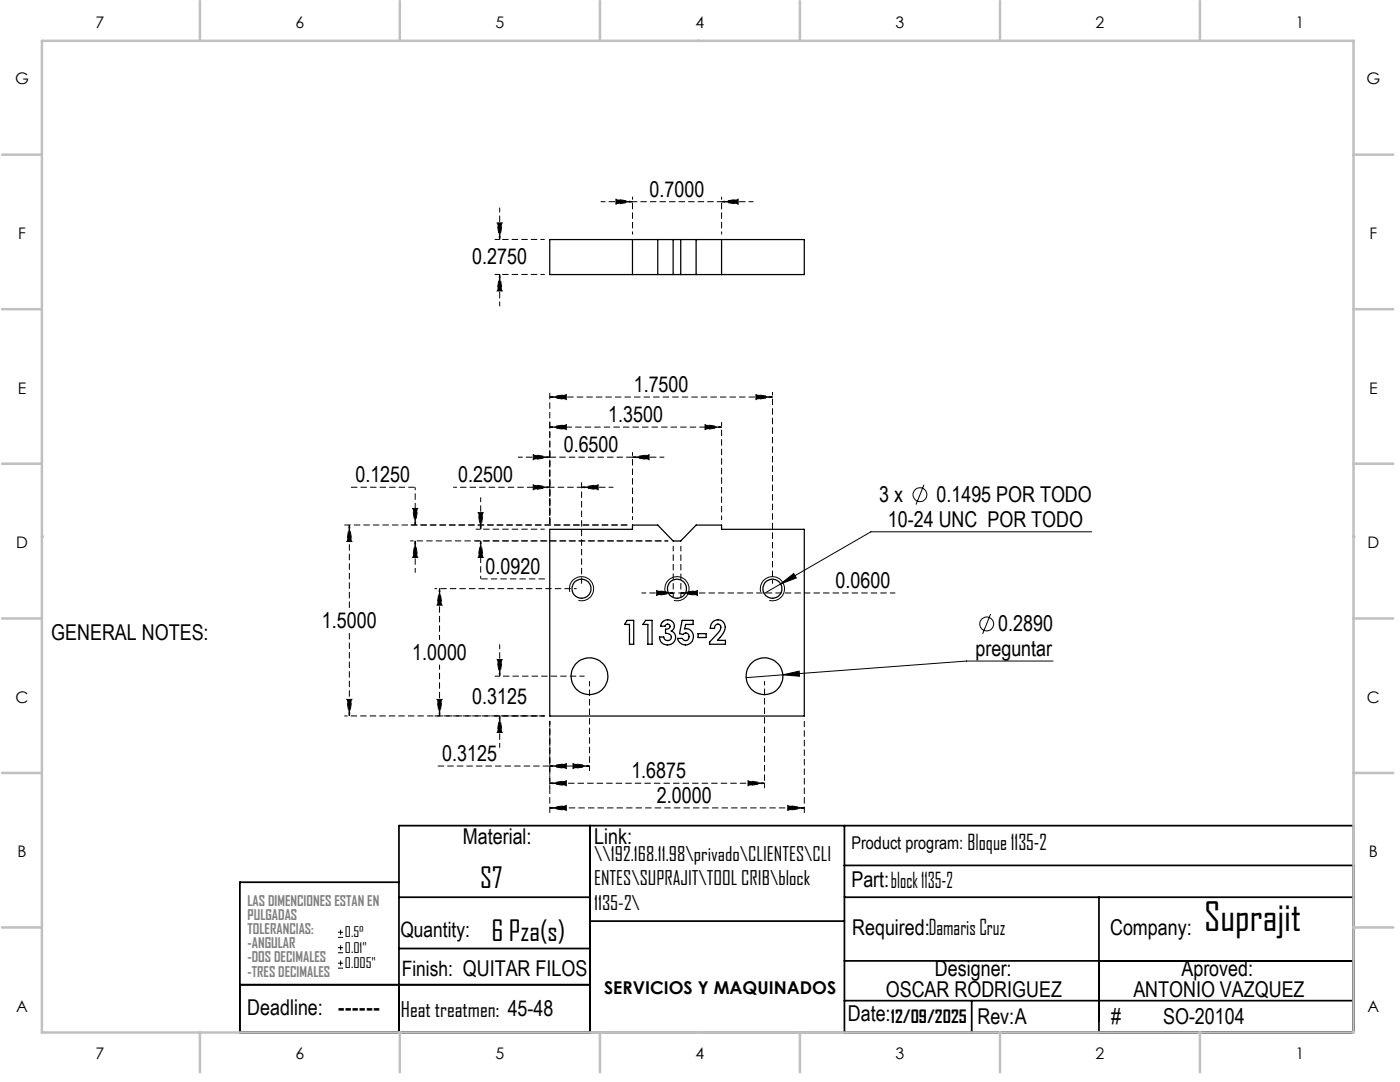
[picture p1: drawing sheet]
<svg xmlns="http://www.w3.org/2000/svg" width="279mm" height="216mm" viewBox="0 0 279 216" stroke-linecap="round" stroke-linejoin="round" font-family="sans-serif">
<g fill="none" stroke="#000" stroke-width=".25">
<path d="M109.7 47.8h50.8v7h-50.8zM126.2 47.8v7M131.3 47.8v7M134.3 47.8v7M135.9 47.8v7M138.9 47.8v7M144 47.8v7M109.7 105.6h16.5v-.8h5.1l3 3.1h1.6l3-3.1h5.1v.8h16.5v37.3h-50.8zM125.2 123.8h1.3v4.8h-.9v-4h-1zM128.8 123.8h1.3v4.8h-.8v-4h-1zM132.2 124.1a1.29 1.29 0 0 1 1.9-.2 1.29 1.29 0 0 1 .1 1.9l-.3 .1a1.49 1.49 0 0 1 .8 2 1.49 1.49 0 0 1-2 .7 1.45 1.45 0 0 1-1.1-1.5h.9a.75 .75 0 0 0 .7 .8 .75 .75 0 0 0 .8-.7 .75 .75 0 0 0-.8-.8h-.4v-.8a.6 .6 0 0 0 .8-.2 .6 .6 0 0 0 0-.8l-.4-.1-.3 .2-.2 .3h-.9zM136.1 123.8h2.2v.8h-1.5l-.2 .9a1.6 1.6 0 0 1 1.8 1.4 1.6 1.6 0 0 1-1.4 1.7 1.6 1.6 0 0 1-1.8-1.2h1a.72 .72 0 0 0 .9 .3 .72 .72 0 0 0 .4-.9 .72 .72 0 0 0-1-.4l-.2 .2-.7-.2z"/>
<path d="M139.3 126.4h1.6v.8h-1.6zM142.3 124.1a1.49 1.49 0 0 1 2-.1 1.49 1.49 0 0 1 .2 2l-1.3 1.8h1.6v.8h-3.2v-.5l1.4-1.5a1.43 1.43 0 0 0 .7-1.9 .67 .67 0 0 0-.8 0 .67 .67 0 0 0-.3 .7h-.9l.3-.9z"/>
<circle cx="116.1" cy="117.5" r="1.91"/>
<circle cx="135.1" cy="117.5" r="1.91"/>
<circle cx="154.2" cy="117.5" r="1.91"/>
<circle cx="117.7" cy="134.9" r="3.7"/>
<circle cx="152.6" cy="134.9" r="3.7"/>
</g>
<g fill="none" stroke="#000" stroke-width=".2">
<path d="M184.4 96.7l-1.6 4M113.7 118.1a2.42 2.42 0 0 1 2.2-3 2.42 2.42 0 0 1 2.6 2.6 2.42 2.42 0 0 1-3.1 2.1M132.8 118.1a2.42 2.42 0 0 1 2.1-3 2.42 2.42 0 0 1 2.6 2.6 2.42 2.42 0 0 1-3 2.1M151.8 118.1a2.42 2.42 0 0 1 2.2-3 2.42 2.42 0 0 1 2.6 2.6 2.42 2.42 0 0 1-3.1 2.1M155.8 116.5l2.6-2.1 .5 .9zM155.8 116.5l-3.3 1.9M217.9 106.1h-44.1l-18 10.4M156.2 134.7l3.3-.8 .1 1zM156.2 134.7l-7.3 .5M197.7 122.5l-1.6 4M210.1 131.9h-17.2l-36.7 2.8M67.5 187h1"/>
<path d="M67.5 186h1M67.5 190.1h1M67.5 189.1h1M67.5 193.2h1M67.5 192.2h1M68 185.5v1M68 188.6v1M68 191.7v1"/>
<circle cx="183.6" cy="98.7" r="1.39"/>
<circle cx="196.9" cy="124.5" r="1.38"/>
</g>
<g fill="none" stroke="#000" stroke-width=".2" stroke-dasharray="1.3 .6" stroke-dashoffset=".6" stroke-linecap="butt">
<path d="M99.7 47.8l-.5-3.3h1l-.5 3.3M99.7 54.8l.5 3.3h-1l.5-3.3M126.2 40.2l-3.3 .6v-1.1l3.3 .5M144 40.2l3.3-.5v1.1l-3.3-.6M109.7 79.2l3.3-.5v1l-3.3-.5M154.2 79.2l-3.3 .5v-1l3.3 .5M109.7 97.2l-3.3 .5v-1l3.3 .5M109.7 91.2l-3.3 .5v-1l3.3 .5M109.7 85.2l3.3-.5v1l-3.3-.5M109.7 85.2h34.3M116.1 97.2l3.3-.5v1l-3.3-.5M126.2 91.2l3.3-.5v1l-3.3-.5"/>
<path d="M144 85.2l-3.3 .5v-1l3.3 .5M69.7 104.8l.5 3.3h-1l.5-3.3M82.9 107.9l.5 3.3h-1l.5-3.3M82.9 104.8l-.5-3.3h1l-.5 3.3M87.7 117.5l.5 3.3h-1l.5-3.3M95.9 107.9l.5 3.3h-1l.5-3.3M95.9 105.6l-.5-3.3h1l-.5 3.3M133.4 107.9h-51.5M134.4 118.3l-3.3 .5v-1l3.3 .5M135.9 118.3l3.3-.5v1l-3.3-.5M154.2 116.5v-38.3M99.7 134.9l-.5-3.3h1l-.5 3.3"/>
<path d="M69.7 142.9l-.5-3.3h1l-.5 3.3M87.7 142.9l-.5-3.3h1l-.5 3.3M99.7 142.9l.5 3.3h-1l.5-3.3M108.7 142.9h-40M109.7 152.9l3.3-.6v1.1l-3.3-.5M109.7 156.3l3.3-.5v1l-3.3-.5M109.7 143.9v13.4M117.7 152.9l-3.3 .5v-1.1l3.3 .6M152.6 156.3l-3.3 .5v-1l3.3 .5M109.7 161.2l3.3-.5v1l-3.3-.5M160.5 161.2l-3.3 .5v-1l3.3 .5"/>
</g>
<g fill="none" stroke="#000" stroke-width=".2" stroke-dasharray="1.3 .6" stroke-dashoffset=".3" stroke-linecap="butt">
<path d="M99.7 47.8v-6.4M99.7 54.8v6.3M126.2 40.2h-6.3M126.2 40.2h17.8M144 40.2h6.4M109.7 79.2h44.5M109.7 97.2h6.4M109.7 91.2h-6.3M116.1 97.2h6.3M126.2 91.2h6.4M82.9 107.9v6.4M87.7 117.5v10.2"/>
<path d="M95.9 105.6v-6.4M109.7 104.6v-8.4M134.4 118.3h-6.4M99.7 134.9v-6.3M87.7 142.9v-10.3M99.7 142.9v6.3"/>
</g>
<path d="M109.7 91.2h16.5M69.7 104.8v16.5M109.7 104.6v-20.4M116.1 116.5v-20.3M125.2 104.8h-56.5M69.7 142.9v-16.6M109.7 143.9v18.3M160.5 143.9v18.3M109.7 161.2h50.8" fill="none" stroke="#000" stroke-width=".2" stroke-dasharray="1.3 .6" stroke-linecap="butt"/>
<path d="M109.7 97.2h-19.3M126.2 103.8v-13.6M133.4 107.9h-38.5M109.7 152.9h8" fill="none" stroke="#000" stroke-width=".2" stroke-dasharray="1.3 .6" stroke-dashoffset=".5" stroke-linecap="butt"/>
<path d="M109.7 104.6v-14.4M108.7 142.9h-22" fill="none" stroke="#000" stroke-width=".2" stroke-dasharray="1.3 .6" stroke-dashoffset=".1" stroke-linecap="butt"/>
<path d="M134.4 108.9v10.4M135.9 108.9v10.4M135.9 118.3h42.8M116.7 134.9h-18M117.7 135.9v18M109.7 156.3h42.9" fill="none" stroke="#000" stroke-width=".2" stroke-dasharray="1.3 .6" stroke-dashoffset=".2" stroke-linecap="butt"/>
<path d="M135.9 118.3h-1.5" fill="none" stroke="#000" stroke-width=".2" stroke-dasharray="1.3 .6" stroke-dashoffset=".8" stroke-linecap="butt"/>
<path d="M108.7 47.8h-10M108.7 54.8h-10M108.7 105.6h-13.8M144 103.8v-19.6M152.6 135.9v21.4M108.7 142.9h-10M109.7 143.9v10" fill="none" stroke="#000" stroke-width=".2" stroke-dasharray="1.3 .6" stroke-dashoffset=".4" stroke-linecap="butt"/>
<path d="M109.7 104.6v-26.4" fill="none" stroke="#000" stroke-width=".2" stroke-dasharray="1.3 .6" stroke-dashoffset="-.2" stroke-linecap="butt"/>
<path d="M126.2 46.8v-7.6M144 46.8v-7.6M82.9 97.2v7.6M95.9 115.5v-7.6M115.1 117.5h-28.4" fill="none" stroke="#000" stroke-width=".2" stroke-dasharray="1.3 .6" stroke-dashoffset=".7" stroke-linecap="butt"/>
<path d="M69.9 97.2h13M108.9 115.5h-13M125.2 104.8h-43.3M109.7 152.9h-22.4" fill="none" stroke="#000" stroke-width=".2" stroke-dasharray="1.3 .6" stroke-dashoffset="-.1" stroke-linecap="butt"/>
<g fill="none" stroke="#000" stroke-width=".35">
<path d="M79.6 176h-31.7v30h222.2v-41.3h-190.5v41.3M79.6 179h38.1M117.7 164.7v41.3M168.5 164.7v41.3M168.5 179h101.6M168.5 172.7h101.6M219.3 179v27M47.9 196.5h69.8M79.6 189.3h38.1M117.7 183.8h50.8M168.5 191.7h101.6M168.5 199.7h101.6"/>
<path d="M193.9 199.7v6.3"/>
</g>
<g fill="none" stroke="#c0c0c0" stroke-width=".5">
<path d="M8.4 8.1h261.7v197.9h-261.7zM39.9 .2v7.9M79.8 .2v7.9M119.7 .2v7.9M139.2 8.1h.1M159.6 .2v7.9M199.6 .2v7.9M239.5 .2v7.9M.4 30.9h8M270.1 30.9h8M.4 61.7h8M270.1 61.7h8"/>
<path d="M.4 92.5h8M270.1 92.5h8M8.4 107.1h.1M270.1 107.1h.1M.4 123.4h8M270.1 123.4h8M.4 154.2h8M270.1 154.2h8M.4 185.1h8M270.1 185.1h8M39.9 206v8M79.8 206v8"/>
<path d="M119.7 206v8M139.2 206h.1M159.6 206v8M199.6 206v8M239.5 206v8"/>
</g>
<g fill="#000">
<path d="M99.2 44.5h1l-.5 3.3zM99.7 54.8l.5 3.3h-1zM122.9 39.7l3.3 .5-3.3 .6zM144 40.2l3.3-.5v1.1zM109.7 79.2l3.3-.5v1zM150.9 78.7l3.3 .5-3.3 .5zM106.4 96.7l3.3 .5-3.3 .5zM106.4 90.7l3.3 .5-3.3 .5zM109.7 85.2l3.3-.5v1zM116.1 97.2l3.3-.5v1zM126.2 91.2l3.3-.5v1zM140.7 84.7l3.3 .5-3.3 .5z"/>
<path d="M69.7 104.8l.5 3.3h-1zM82.9 107.9l.5 3.3h-1zM82.4 101.5h1l-.5 3.3zM87.7 117.5l.5 3.3h-1zM95.9 107.9l.5 3.3h-1zM95.4 102.3h1l-.5 3.3zM131.1 117.8l3.3 .5-3.3 .5zM135.9 118.3l3.3-.5v1zM99.2 131.6h1l-.5 3.3zM69.2 139.6h1l-.5 3.3zM87.2 139.6h1l-.5 3.3zM99.7 142.9l.5 3.3h-1z"/>
<path d="M109.7 152.9l3.3-.6v1.1zM109.7 156.3l3.3-.5v1zM114.4 152.3l3.3 .6-3.3 .5zM149.3 155.8l3.3 .5-3.3 .5zM109.7 161.2l3.3-.5v1zM157.2 160.7l3.3 .5-3.3 .5z"/>
<path d="M155.8 116.5l3.1-1.2-.5-.9zM156.2 134.7l3.4 .2-.1-1z"/>
</g>
<text font-size="7.8" x="240.3" y="185.7">Suprajit</text>
<g font-size="5.6">
<text x="95.8" y="177.2">S7</text>
<text x="98.1" y="187.8">6 Pza(s)</text>
</g>
<g font-size="4.4">
<text x="129.6" y="39.3">0.7000</text>
<text x="94.2" y="52.8">0.2750</text>
<text x="126.5" y="78.2">1.7500</text>
<text x="121.4" y="84.2">1.3500</text>
<text x="112.5" y="90.2">0.6500</text>
<text x="70.9" y="96.2">0.1250</text>
<text x="91.4" y="96.2">0.2500</text>
<text x="175.4" y="100.2">3 x</text>
<text x="186.9" y="100.2">0.1495 POR TODO</text>
<text x="177.2" y="105.1">10-24 UNC POR TODO</text>
<text x="96.9" y="114.5">0.0920</text>
<text x="166.7" y="117.3">0.0600</text>
<text x="64.2" y="125.3">1.5000</text>
<text x="199.2" y="126">0.2890</text>
<text x="10.2" y="127.8">GENERAL NOTES:</text>
<text x="82.2" y="131.6">1.0000</text>
<text x="194.7" y="130.9">preguntar</text>
<text x="94.2" y="140.4">0.3125</text>
<text x="88.2" y="151.9">0.3125</text>
<text x="126" y="155.3">1.6875</text>
<text x="131.1" y="160.2">2.0000</text>
<text x="92.4" y="168.3">Material:</text>
<text x="118.6" y="168.3">Link:</text>
<text x="169.9" y="177">Part:block 1135-2</text>
<text x="170.1" y="186.5">Required:Damaris Cruz</text>
<text x="221.5" y="186.5">Company:</text>
<text x="186.6" y="194.7">Designer:</text>
<text x="235.8" y="194.7">Aproved:</text>
<text x="49.3" y="202.6">Deadline: ------</text>
<text x="169.2" y="203.7">Date:</text>
<text x="176.8" y="199">OSCAR RODRIGUEZ</text>
<text x="226.2" y="199">ANTONIO VAZQUEZ</text>
<text x="195.1" y="204.4">Rev:A</text>
<text x="221.8" y="204.4">#</text>
<text x="232.1" y="204.4">SO-20104</text>
</g>
<g font-size="4.2">
<text x="193.1" y="169.5">Bloque 1135-2</text>
<text x="79.9" y="186.9">Quantity:</text>
<text x="80.2" y="194.7">Finish: QUITAR FILOS</text>
<text x="80" y="202.9">Heat treatmen: 45-48</text>
</g>
<g font-size="3.9">
<text x="118.6" y="171.8">\\192.168.11.98\privado\CLIENTES\CLI</text>
<text x="118.6" y="176.7">ENTES\SUPRAJIT\TOOL CRIB\block</text>
<text x="118.6" y="181.5">1135-2\</text>
</g>
<g font-size="3.5">
<text x="169.9" y="169.5">Product program:</text>
<text x="120.6" y="198.4">SERVICIOS Y MAQUINADOS</text>
<text x="177.8" y="204.2">12/09/2025</text>
</g>
<g font-size="3.2">
<text x="19.1" y="5.6">7</text>
<text x="59" y="5.6">6</text>
<text x="98.9" y="5.6">5</text>
<text x="138.8" y="5.6">4</text>
<text x="178.7" y="5.6">3</text>
<text x="218.6" y="5.6">2</text>
<text x="258.6" y="5.6">1</text>
<text x="3" y="16.8">G</text>
<text x="272.7" y="16.8">G</text>
<text x="3.6" y="47.7">F</text>
<text x="273.3" y="47.7">F</text>
<text x="3.6" y="78.5">E</text>
<text x="273.2" y="78.5">E</text>
<text x="3.2" y="109.4">D</text>
<text x="272.9" y="109.4">D</text>
<text x="3.1" y="140.2">C</text>
<text x="272.8" y="140.2">C</text>
<text x="3.5" y="171">B</text>
<text x="273.2" y="171">B</text>
<text x="3.2" y="201.9">A</text>
<text x="272.9" y="201.9">A</text>
<text x="19.1" y="211.4">7</text>
<text x="59" y="211.4">6</text>
<text x="98.9" y="211.4">5</text>
<text x="138.8" y="211.4">4</text>
<text x="178.7" y="211.4">3</text>
<text x="218.6" y="211.4">2</text>
<text x="258.6" y="211.4">1</text>
</g>
<g font-size="2.8" fill="#808080">
<text x="49.4" y="180.8">LAS DIMENCIONES ESTAN EN</text>
<text x="49.4" y="183.6">PULGADAS</text>
<text x="49.4" y="186.4">TOLERANCIAS:</text>
<text x="49.4" y="189.2">-ANGULAR</text>
<text x="49.4" y="192">-DOS DECIMALES</text>
<text x="49.4" y="194.9">-TRES DECIMALES</text>
</g>
<g font-size="2.8">
<text x="68.8" y="187.1">0.5°</text>
<text x="68.8" y="190.1">0.01&quot;</text>
<text x="68.8" y="193.2">0.005&quot;</text>
</g>
</svg>
